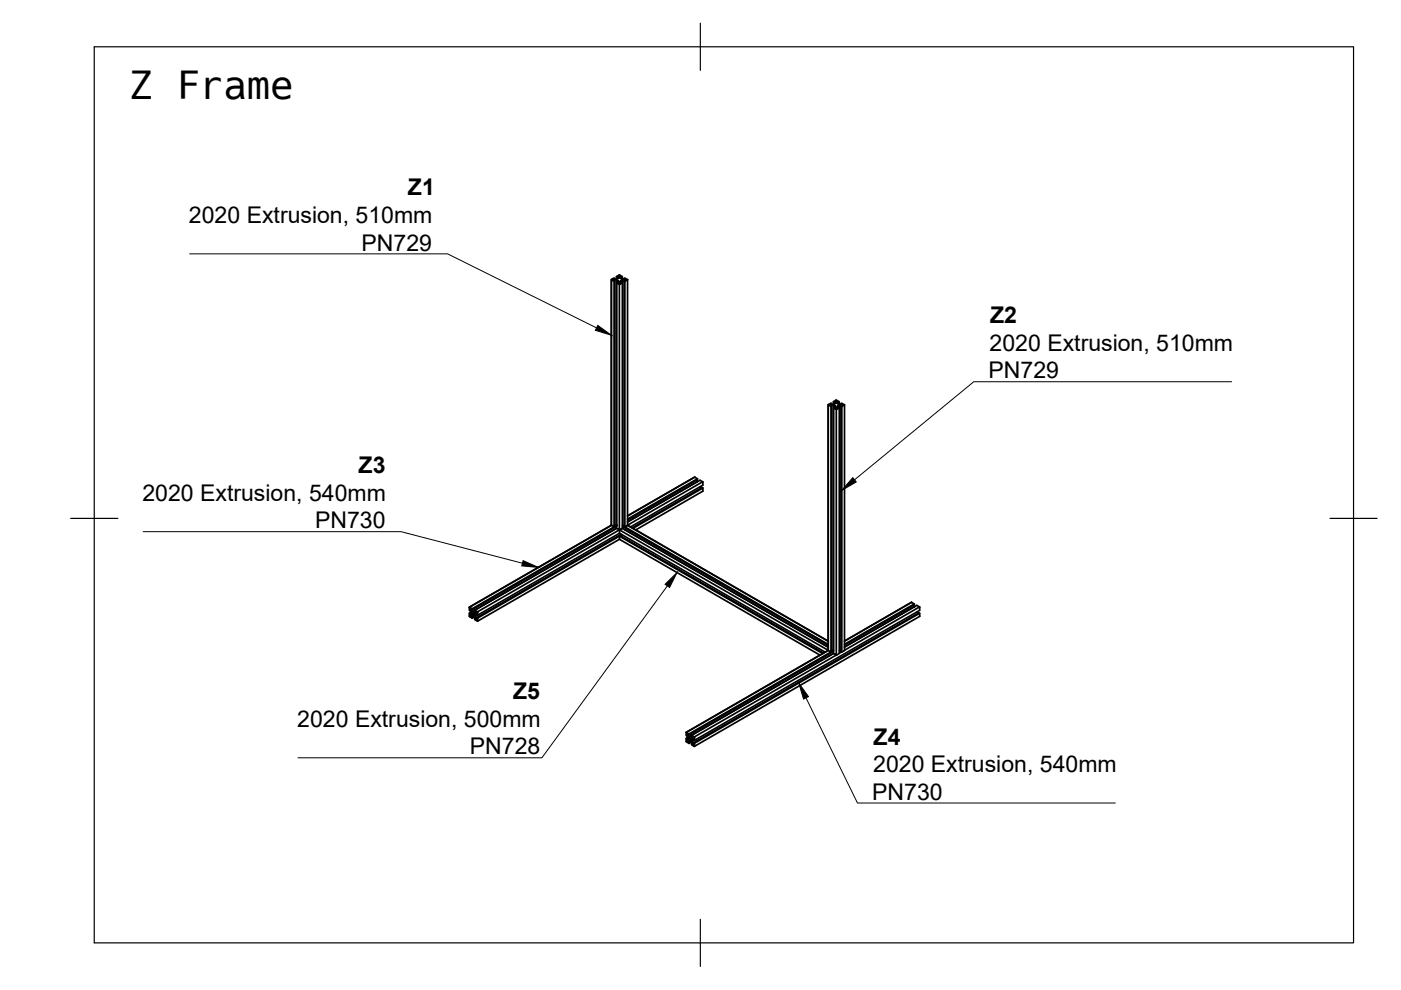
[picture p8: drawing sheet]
<svg xmlns="http://www.w3.org/2000/svg" width="297mm" height="210mm" viewBox="0 0 297 210" stroke-linecap="round" stroke-linejoin="round" font-family="sans-serif">
<!-- layer: Visible -->
<g fill="none" stroke="#000" stroke-width=".36">
<path d="M129.6 59.2l.6-.3 .2 .3M129.7 59.2l-.1 52.2M130.2 59.3l.2 .3v52l-.2 .1M130.2 59.6l-.6-.3v52.1M130.4 59.6h-.2v52.1l-.6-.3M130.7 59.3l-.5 .2M130.9 58.7l-.2-.1v.6M130.9 59.5l-.2-.2v52.1h-.3M131 59.5l-.1 .4M131 59.9v-.4l.2 .2v.3h-.5l.6 .3v52l-.6-.3v-52M131 59.5v.4M131.1 59v-.4l.1 .3-.2 .2-.9 .1 .3-.2"/>
<path d="M131.1 58.6l-.2 .1v.5M131.3 58.3l-.6 .3M131.3 58.3l.6 .3v.6M131.5 58.6l-.1 .3 .6 .3h.6l-.3-.2v.2M131.6 59.5l-.2 .2v.3h.6v52l-.6 .3M131.7 59.5l-.1 .4M131.7 59.5v.4M131.8 58.7l-.3-.1v.4M131.9 58.6l-.1 .1v.5M132 59.3l-.3 .2v.4M132.3 59l.2-.1 .5 .4M132.5 59.5l-.2 .1"/>
<path d="M132.5 59.3h-.5v.7l-.6 .3M133 59.3l-.5 .4v52l-.2-.1v-52l.2 .1M133.1 59.3v52.1M131.4 60.3h-.1M176.2 85.9l.1 .2v52l-.1 .1M176.2 86.2l-.6-.4v52.1M176.3 86.1l-.1 .1v52l-.6-.3M176.3 85.8l-.1-.3-.6 .3v52.1M176.7 85.9l-.5 .1M176.9 85.3l-.2-.1v.6M176.9 86l-.2-.1v52h-.4M177 86l-.1 .4"/>
<path d="M177 86.5v-.4l.2 .1v.3h-.5l.6 .3v52.1l-.6-.4v-52M177 86.1v.4M177.1 85.5v-.4l.1 .4-.2 .1-.3 .2-.6-.1 .2-.1M177.1 85.1l-.2 .2v.4M177.3 84.9l.6 .3v.6M177.3 84.8l-.6 .4M177.5 85.1l-.1 .4 .5 .3 .7-.1-.3-.1v.2M177.6 86.1l-.2 .1v.3h.5v52l-.5 .4M177.7 86l-.1 .5M177.7 86v.5M177.8 85.3l-.3-.2v.4M177.9 85.2l-.1 .1v.4"/>
<path d="M177.9 85.9l-.2 .1v.4M178.3 85.6l.2-.1 .5 .3M178.5 86l-.2 .1M178.5 85.9h-.6v.6l-.6 .3M179 85.8l-.5 .4v52.1l-.2-.2v-52l.2 .1M179 85.8v52.1M129.6 111.4l-30.1 17.3M129.6 111.3v.1M130.7 111.4l-30.6 17.7M130.7 111.6l-30.6 17.7-.2-.1M131.3 112.3l-30.1 17.4M131.3 113.1l-30 17.3-.2-.1-.1-.3-.2 .1v.3"/>
<path d="M131.3 112.5v.6l43.7 25.2M131.3 113.7l.1 .6M131.4 112.3l-.1 .1M131.4 112.3h-.1M131.7 113.3l-30.6 17.6M131.8 113.4l-30.5 17.6M131.9 113.4l-.2 .3M132 111.4h.3M132.4 111.7l-.4 .3M132.5 112.3h.1M132.7 112l-.2 .3 43.1 24.9-43.6-25.2-.6 .4 44.2 25.5M133 111.4l-.5 .3v.2l43.1 24.9"/>
<path d="M133.1 111.3l-.1 .1M133.1 111.4h.1M133.1 111.4l42.5 24.5-42.5-24.5-.6 .3 43.1 24.9M147.3 101.2l.6 .3M147.3 101.2l-14.2 8.2M147.3 101.2h.1M147.7 101.8l.2 .3M147.9 102.1l-14.8 8.6 15.3-8.9 .6 .3M147.9 102.1h.1M147.9 101.5v.2l-14.8 8.6M147.9 101.5l-14.8 8.6M148.5 103.2l.2 .3"/>
<path d="M149 102.1l-15.9 9.3M149 102.1v.1M149 102.2v.7l-15.3 8.8M149 103.5v.6M149 103.5l-14.8 8.5M149 103.5l-.2-.1-14.8 8.5M149 104.1l-14.2 8.3M99.5 130v.6M99.5 130.6v.1M99.5 130.7l.6 .4 .5-.3M99.5 128.7l.6 .4M99.6 128.7l-.1 .7h.4"/>
<path d="M99.7 129.5v-.3l.3 .5 .1 .3-.1 .3-.3 .1 .3-.2M99.9 130.7l.2-.2 .5 .3 .3 .6-.3-.2 .2-.1M99.9 129.2l.2 .5M100 129.9l-.3 .2v.3M100 129.7l-.5 .3 .2 .1M100.1 129.1v.2M100.1 129.7l.3 .1M100.2 130.5l-.3 .2 .2 .2M100.3 130l.2 .1v.4l-.2-.2zM100.5 130.7l-.4 .2v.2M100.6 131.2v.2l.6 .3M100.6 129.4l.3 .4-.3 .2-.2-.1 .4-.3"/>
<path d="M100.6 129.4l.6 .3M100.6 129.4l30.1-17.4-30.6 17.7M100.7 129.6l-.3 .3M100.7 130.4l.4-.2-.3 .3M100.8 130.7l.2 .5M100.8 129.6l-.4 .3M101.1 130.9v.2M101.1 130.3l-.3 .2v.2l.5-.3M101.1 130.9l.2 .1M101.2 131.7l30.1-17.4 42.6 24.6M101.2 129.7l.1 .7M101.3 131l-.1 .7"/>
<path d="M174.6 138.5l-43.1-24.9-.2 .1 43.1 24.9M175.6 137.9h-.1M175.6 137.9h.1M175.6 137.9l-30.1 17.4 .6 .3M176.7 138.1l-30.6 17.7-.2-.1M176.7 138.5l-30.6 17.7M176.7 138l-30.6 17.6M177.4 138.8l-30.2 17.4M177.9 137.9h.4M178.4 138.2l-.5 .3M193.3 127.7l.5 .4M193.3 127.7l-14.3 8.2"/>
<path d="M193.3 127.7h.1M193.7 128.3l.1 .3M193.8 128.1v.1l-14.8 8.6M193.8 128.1l-14.8 8.5M194.5 129.7l.1 .3M194.9 128.7l-16.4 9.6M194.9 128.7l-.5-.4-15.4 8.9M195 130.7l-47.8 27.6-.6-.4v-.2M195 128.7v.7l-47.7 27.6-.2-.1-.1-.4-.3 .2v.2M195 130.6v-.6l-47.7 27.6-.2-.1M195 130l-.2-.1-47.7 27.6v.2M195 130.6v.1"/>
<path d="M145.5 156.6v.7l.6 .3 .5-.3M145.5 155.3v.6h.3M145.5 155.3h.1M145.6 156.1v-.4l.4 .6v.3v.3l-.4 .1 .4-.2M145.8 157.3l.3-.3 .5 .3 .3 .6-.3-.2 .2-.1M145.8 155.7l.3 .5M146 156.5l-.4 .2v.3M146 156.2l-.5 .4 .1 .1M146.1 156.2l.2 .1M146.1 155.6v.2M146.2 157.1l-.4 .2 .3 .1M146.2 156.5l.3 .2v.3l-.3-.2z"/>
<path d="M146.5 157.2l-.4 .2v.2M146.7 156.1l-.3 .3M146.7 156.9l.4-.2-.4 .3M146.7 157.3l.3 .4M146.7 156.2l-.3 .2M146.8 156.2l-.4 .2 .2 .1 .3-.1-.3-.5 .6 .3M147.2 156.2v.8l-.5 .3v-.3l.4-.2M147.3 157.6l-.1 .6"/>
</g>
<g fill="#000" stroke="#000" stroke-width=".21">
<circle cx="130.7" cy="111.4" r=".17"/>
<circle cx="193.8" cy="128.6" r=".17"/>
</g>
<!-- layer: Border -->
<path d="M20 9.9h267v190h-267zM148.5 4.9v10M15 109.9h10M282 109.9h10M148.5 194.9v10" fill="none" stroke="#000" stroke-width=".25"/>
<!-- layer: Annotations -->
<path d="M126.7 69l2.9 2.1-3.4-1.1zM110.9 118.9l3.3 1.4-3.6-.3zM180.8 101.3l.7 .9-3 1.8zM141 123.9l2.6-2.5-1.6 3.2zM169.4 144.8l2 2.9-1 .5z" fill="#000" stroke="#000" stroke-width=".21"/>
<path d="M40.2 53.8h54.7l31.6 15.7M261.1 80.9h-54.6l-25.3 20.8M30.4 112.7h54.6l25.8 6.7M141.5 124.2l-26.6 36.5h-51.7M170.9 147.9l10.9 22.4h54.7" fill="none" stroke="#000" stroke-width=".21"/>
<text font-size="8.2" x="27.6" y="20.9">Z Frame</text>
<g font-size="4.9">
<text x="86.5" y="41.4">Z1</text>
<text x="40.1" y="47.3">2020 Extrusion, 510mm</text>
<text x="76.7" y="53.1">PN729</text>
<text x="209.9" y="68.6">Z2</text>
<text x="209.8" y="74.4">2020 Extrusion, 510mm</text>
<text x="209.6" y="80.2">PN729</text>
<text x="76" y="100.3">Z3</text>
<text x="30.2" y="106.2">2020 Extrusion, 540mm</text>
<text x="66.8" y="112">PN730</text>
<text x="108.8" y="148.3">Z5</text>
<text x="63" y="154.1">2020 Extrusion, 500mm</text>
<text x="99.6" y="160">PN728</text>
<text x="185.2" y="157.9">Z4</text>
<text x="185.1" y="163.7">2020 Extrusion, 540mm</text>
<text x="184.9" y="169.6">PN730</text>
</g>
</svg>
